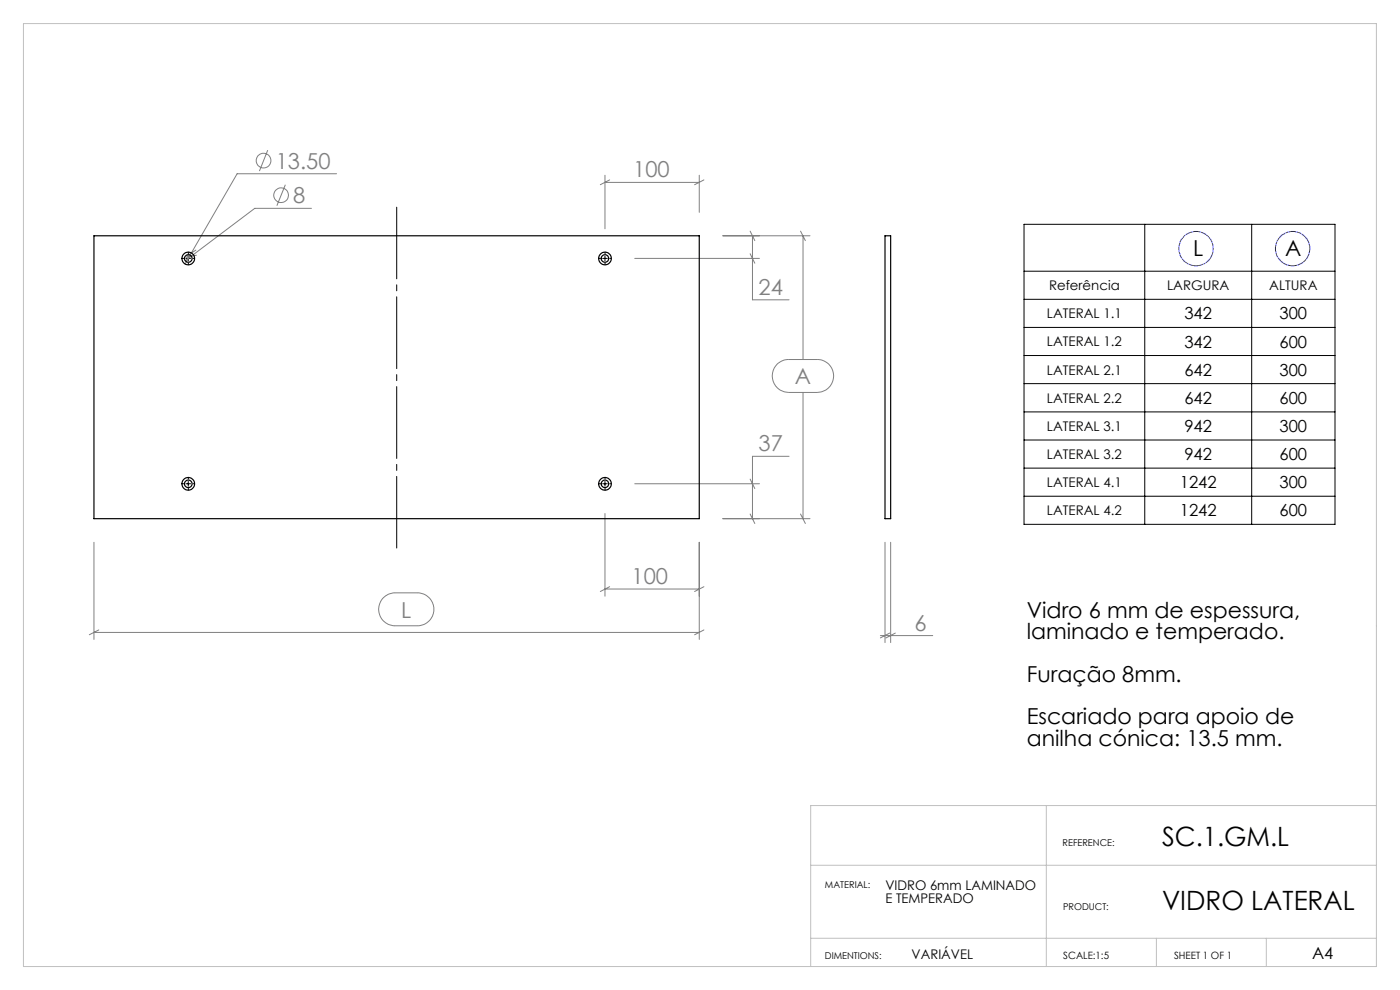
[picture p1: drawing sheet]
<svg xmlns="http://www.w3.org/2000/svg" width="297mm" height="210mm" viewBox="0 0 297 210" stroke-linecap="round" stroke-linejoin="round" font-family="sans-serif">
<g fill="none" stroke="#808080" stroke-width=".21">
<path d="M56.8 31.8l-1.8 4.5M60.5 39.2l-1.8 4.4M71.4 36.9h-21.1l-11 19.1M128.3 37.2v11.3M128.3 38.7h20M129.3 38.2l-1.9 1M148.3 37.2v7.8M149.3 38.2l-1.9 1M41.6 53l-1.9 1.3M41.7 54.1l-2.2 .5M66.1 44.2h-12.1l-14.7 11.1M134.7 54.8h26.4"/>
<path d="M153.4 50h18.4M159.1 53.8l1 2M159.1 49l1 2M159.6 50v13.6h7.8M169.8 49l1.1 2M170.4 50v26.3M164.9 77.2l.4-.3a3.1 3.1 0 0 1 2-.6h6.1a3.5 3.5 0 0 1 3.5 3.5 3.5 3.5 0 0 1-3.5 3.4h-6.1a3.5 3.5 0 0 1-3.2-2.2 3.5 3.5 0 0 1 .8-3.8zM167.4 96.8h-7.8v13.2M170.4 83.2v26.8M19.9 115v20.6M128.3 108.9v17.6M134.7 102.6h26.4"/>
<path d="M148.3 115v20.6M153.4 110h18.4M159.1 101.6l1 2M159.1 109l1 2M169.8 109l1.1 2M187.7 115v21.3M188.9 115v21.3M19.9 134.2h128.4M21 133.6l-2.1 1M81.2 126.9l.2-.2a3.4 3.4 0 0 1 2.4-.9h4.7a3.5 3.5 0 0 1 3.5 3.4 3.5 3.5 0 0 1-3.5 3.5h-4.7a3.5 3.5 0 0 1-3.2-2 3.5 3.5 0 0 1 .6-3.8zM128.3 124.9h20M129.3 124.5l-1.9 1"/>
<path d="M149.3 133.6l-1.9 1M149.3 124.5l-1.9 1M186.8 134.8h11.1M188.7 134.3l-1.9 1M189.9 134.3l-1.9 1"/>
<circle cx="55.9" cy="34.1" r="1.55"/>
<circle cx="59.6" cy="41.4" r="1.56"/>
</g>
<g fill="none" stroke="#00f" stroke-width=".21">
<circle cx="253.7" cy="52.7" r="3.6"/>
<circle cx="274.2" cy="52.7" r="3.6"/>
</g>
<g fill="none" stroke="#000" stroke-width=".21">
<path d="M39.4 54.8h1M39.9 54.3v1M127.8 54.8h1M128.3 54.3v1M217.2 47.6h66v63.6h-66zM217.2 57.5h66M242.9 47.6v63.6M265.5 47.6v63.6M217.2 63.5h66M217.2 69.5h66M217.2 75.4h66M217.2 81.4h66"/>
<path d="M217.2 87.4h66M217.2 93.3h66M217.2 99.3h66M39.4 102.6h1M39.9 102.1v1M127.8 102.6h1M128.3 102.1v1M217.2 105.3h66"/>
</g>
<g fill="none" stroke="#000" stroke-width=".21" stroke-dasharray="15.2 1.3 1.3 1.3">
<path d="M39 54.8h-.3M40 53.8v-.3M40 55.8v.3M41 54.8h.3M127.4 54.8h-.3M128.4 53.8v-.3M128.4 55.8v.3M129.4 54.8h.3M39 102.6h-.3M40 101.6v-.3M40 103.6v.3M41 102.6h.3"/>
<path d="M84.2 116.3v-72.3M127.4 102.6h-.3M128.4 101.6v-.3M128.4 103.6v.3M129.4 102.6h.3"/>
</g>
<path d="M5 5h287v200h-287zM222 170.9v34.1M292 170.9h-120v34.1M172 199h120M172 183.5h120M245.3 199v6M268.6 199v6" fill="none" stroke="#c0c0c0" stroke-width=".21"/>
<g fill="none" stroke="#000" stroke-width=".25">
<path d="M19.9 50h128.4v60h-128.4zM187.7 50h1.2v60h-1.2z"/>
<circle cx="39.9" cy="54.8" r=".81"/>
<circle cx="39.9" cy="54.8" r="1.35"/>
<circle cx="128.3" cy="54.8" r=".8"/>
<circle cx="128.4" cy="54.8" r="1.35"/>
<circle cx="39.9" cy="102.6" r=".81"/>
<circle cx="39.9" cy="102.6" r="1.35"/>
<circle cx="128.3" cy="102.6" r=".8"/>
<circle cx="128.4" cy="102.6" r="1.35"/>
</g>
<g font-size="5.6">
<text x="246.5" y="179.5">SC.1.GM.L</text>
<text x="246.5" y="193">VIDRO LATERAL</text>
</g>
<g font-size="4.7" fill="#808080">
<text x="58.5" y="35.8">13.50</text>
<text x="134.3" y="37.6">100</text>
<text x="62.2" y="43.1">8</text>
<text x="160.9" y="62.6">24</text>
<text x="168.6" y="81.5">A</text>
<text x="160.9" y="95.8">37</text>
<text x="134" y="123.9">100</text>
<text x="85.1" y="131">L</text>
<text x="194" y="133.8">6</text>
</g>
<g font-size="4.7">
<text x="253.1" y="54.2">L</text>
<text x="272.7" y="54.2">A</text>
<text x="217.8" y="131">Vidro 6 mm de espessura,</text>
<text x="217.8" y="135.5">laminado e temperado.</text>
<text x="217.8" y="144.6">Furação 8mm.</text>
<text x="217.8" y="153.6">Escariado para apoio de</text>
<text x="217.8" y="158.2">anilha cónica: 13.5 mm.</text>
</g>
<g font-size="3.5">
<text x="251.3" y="67.8">342</text>
<text x="271.4" y="67.8">300</text>
<text x="251.3" y="73.7">342</text>
<text x="271.4" y="73.7">600</text>
<text x="251.3" y="79.7">642</text>
<text x="271.4" y="79.7">300</text>
<text x="251.3" y="85.7">642</text>
<text x="271.4" y="85.7">600</text>
<text x="251.3" y="91.6">942</text>
<text x="271.4" y="91.6">300</text>
<text x="251.3" y="97.6">942</text>
<text x="271.4" y="97.6">600</text>
<text x="250.3" y="103.6">1242</text>
<text x="271.5" y="103.6">300</text>
<text x="250.3" y="109.6">1242</text>
<text x="271.5" y="109.6">600</text>
<text x="278.3" y="203.5">A4</text>
</g>
<g font-size="2.8">
<text x="222.6" y="61.5">Referência</text>
<text x="247.6" y="61.5">LARGURA</text>
<text x="269.3" y="61.5">ALTURA</text>
<text x="222.1" y="67.5">LATERAL 1.1</text>
<text x="222.1" y="73.5">LATERAL 1.2</text>
<text x="222.1" y="79.4">LATERAL 2.1</text>
<text x="222.1" y="85.4">LATERAL 2.2</text>
<text x="222.1" y="91.4">LATERAL 3.1</text>
<text x="222.1" y="97.4">LATERAL 3.2</text>
<text x="222.1" y="103.3">LATERAL 4.1</text>
<text x="222.1" y="109.3">LATERAL 4.2</text>
<text x="187.8" y="188.8">VIDRO 6mm LAMINADO</text>
<text x="187.8" y="191.6">E TEMPERADO</text>
<text x="193.4" y="203.5">VARIÁVEL</text>
</g>
<g font-size="2.1">
<text x="225.6" y="203.4">SCALE:1:5</text>
<text x="249.1" y="203.4">SHEET 1 OF 1</text>
</g>
<g font-size="2">
<text x="225.4" y="179.5">REFERENCE:</text>
<text x="175" y="188.4">MATERIAL:</text>
<text x="225.5" y="193">PRODUCT:</text>
<text x="175" y="203.4">DIMENTIONS:</text>
</g>
</svg>
